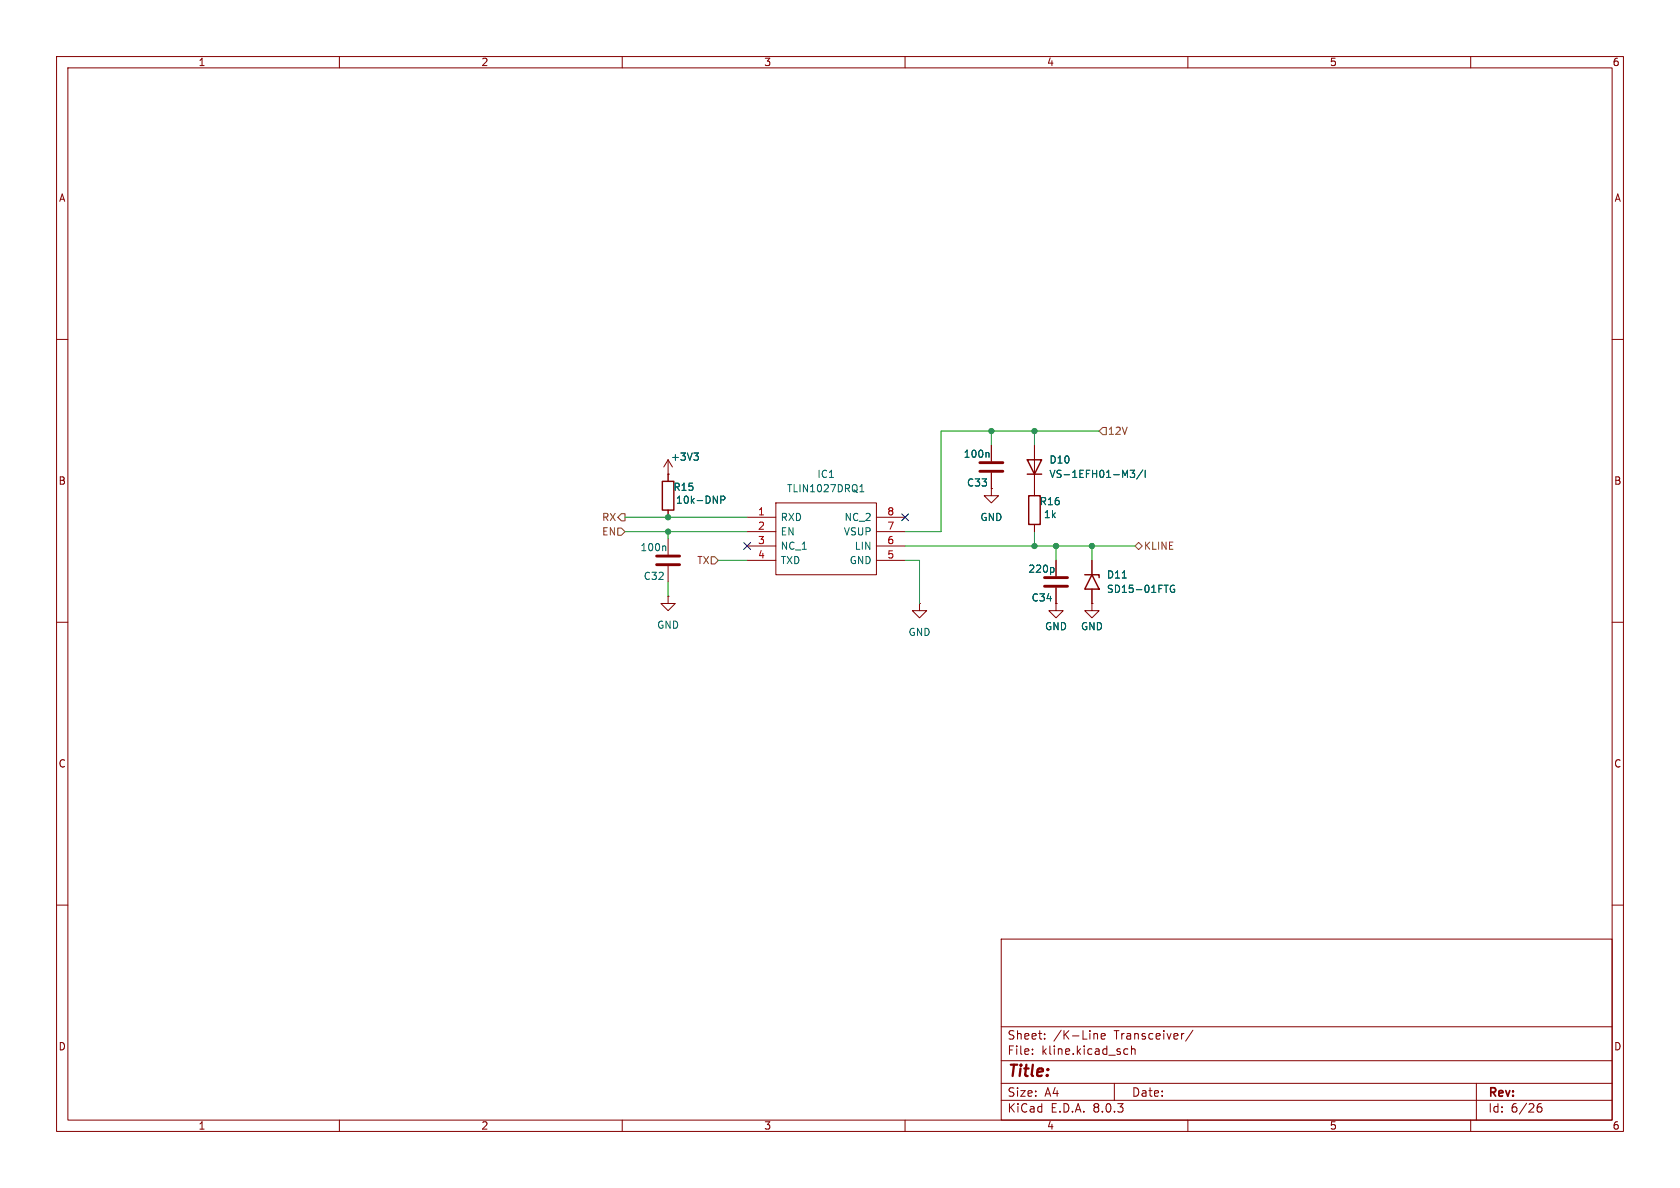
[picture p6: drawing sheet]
<svg xmlns="http://www.w3.org/2000/svg" width="297mm" height="210mm" viewBox="0 0 297 210" stroke-linecap="round" stroke-linejoin="round" font-family="sans-serif">
<g fill="none" stroke="#840000" stroke-width=".18">
<path d="M10 10h277v190h-277zM12 12h273v186h-273zM60 10v2M110 10v2M160 10v2M210 10v2M260 10v2M10 60h2M285 60h2M175.3 78.7v2.8M182.9 78.7v8.9M118.1 83.8h.1"/>
<path d="M118.1 81.3l-.8 1.3M118.1 81.3v3.8M118.1 90.2v1.2M118.1 95.3v2.7M118.1 81.3l.8 1.3M132.1 91.4h5.1M132.1 94h5.1M132.1 96.5h5.1M132.1 99.1h5.1M137.2 88.9h17.7v12.7h-17.7zM154.9 91.4h5.1M154.9 94h5.1"/>
<path d="M154.9 96.5h5.1M154.9 99.1h5.1M175.3 86.4v1.2h1.2l-1.2 1.3-1.3-1.3h1.3M175.3 86.4h.1M175.3 83.6v2.8M182.9 92.7v1.3M186.7 99.1v2.8M193 99.1v2.5M10 110h2M118.1 105.4v1.3h1.3l-1.3 1.3-1.3-1.3h1.3M118.1 105.4h.1M118.1 100.1v2.8"/>
<path d="M162.6 106.7v1.3h1.2l-1.2 1.2-1.3-1.2h1.3M162.6 106.7h.1M186.7 106.7v1.3h1.3l-1.3 1.2-1.3-1.2h1.3M186.7 106.7h.1M186.7 103.9v2.8M193 106.7v1.3h1.3l-1.3 1.2-1.2-1.2h1.2M193 106.7h.1M193 104.1v2.6M285 110h2M10 160h2M285 160h2M177 166h108v32h-108z"/>
<path d="M60 198v2M110 198v2M160 198v2M177 194.5h108M177 191.5h108M177 187.5h108M177 181.5h108M182.5 186.3v.1M182.5 185.5v.1M184.7 183.6v.1M184.7 182.8v.1M193.5 182.8h.5v.9"/>
<path d="M194.7 183.2l.7-.1-.1-.3-.4-.1-.2 .2v.7h.6M197 191.5v3M198.8 186.3h.6M198.8 185.5h.6M200 185.5l.2-.1 .4 .1 .1 .9M200 184.9v1.5M209.2 182.7h.1M210 198v2M210.9 182.1l-1.3 2M260 198v2M261 191.5v6.5M271.7 196l.3-.3h.5l.1 .3v.3l-.3 .3h-.3l-.3-.3"/>
<path d="M272.5 195.1a.6 .6 0 0 0-.8 .6"/>
</g>
<path d="M117.1 85.1h2v5.1h-2zM181.6 81.3h2.5l-1.2 2.5zM181.6 83.8h2.5M181.9 87.6h2v5.1h-2zM191.8 101.6h2.5v.5M193 101.6l1.3 2.5h-2.5z" fill="none" stroke="#840000" stroke-width=".25"/>
<g fill="none" stroke="#006464" stroke-width=".18">
<path d="M174.7 80l.1 .2v.6M117.5 96.5l.2 .2v.7M122.7 80.1h.8l-.5 .5M123.2 80.6l.3 .2v.3l-.3 .3M127.4 88.4l.6-.1 .2-.2-.1-.3-.7-.1v1.3M152 86.9h.7M152 86l.4-.3v1.2M199.8 83.1h.8l-.4 .5 .3 .1v.6l-.2 .1-.5-.1M202 83.1l-1 1.6M202.5 83.1v1.3M186.1 100.3l.2 .3v.3l-.2 .3M198.4 102.2h.7"/>
<path d="M207.6 103.5a.59 .59 0 0 0-.7 .6 .59 .59 0 0 0 .7 .6l.1-.5h-.3"/>
</g>
<path d="M116.1 99.8h4M116.1 98.3h4M173.2 83.3h4.1M173.2 81.8h4.1M184.7 103.6h4M184.7 102.1h4" fill="none" stroke="#840000" stroke-width=".51"/>
<path d="M194.9 75.6h.7v1.2h-.7l-.6-.6zM109.2 93.3h.7l.6 .7-.6 .6h-.7zM109.9 90.8h.6v1.3h-.6l-.7-.7zM125.7 98.4h.7l.6 .7-.6 .6h-.7zM200.7 96.5l.6-.6 .6 .6-.6 .7z" fill="none" stroke="#725600" stroke-width=".18"/>
<g fill="none" stroke="#009600" stroke-width=".18">
<path d="M175.3 76.2v2.5M182.9 76.2v2.5M194.3 76.2h-27.9v17.8h-6.4M110.5 94h21.6M110.5 91.4h21.6M118.1 94v1.3M127 99.1h5.1M160 99.1h2.6v7.6M160 96.5h40.7M182.9 94v2.5M186.7 96.5v2.6M193 96.5v2.6"/>
<path d="M118.1 102.9v2.5"/>
</g>
<path d="M131.5 95.9l1.2 1.2M132.7 95.9l-1.2 1.2M159.4 90.8l1.2 1.2M160.6 90.8l-1.2 1.2" fill="none" stroke="#000084" stroke-width=".18"/>
<g fill="#009600" stroke="#009600" stroke-width=".18">
<circle cx="118.1" cy="94" r=".46"/>
<circle cx="118.1" cy="91.4" r=".46"/>
<circle cx="182.9" cy="76.2" r=".46"/>
<circle cx="175.3" cy="76.2" r=".46"/>
<circle cx="193" cy="96.5" r=".46"/>
<circle cx="182.9" cy="96.5" r=".46"/>
<circle cx="186.7" cy="96.5" r=".46"/>
</g>
<text font-size="2.8" fill="#840000" x="178" y="190.9">Title:</text>
<g font-size="2.1" fill="#840000">
<text x="178" y="184">Sheet:</text>
<text x="186.2" y="184">/K-Line</text>
<text x="197" y="184">Transceiver/</text>
<text x="178" y="186.7">File:</text>
<text x="184.1" y="186.7">kline.kicad_sch</text>
<text x="178" y="196.9">KiCad</text>
<text x="178" y="194.1">Size:</text>
<text x="184.7" y="194.1">A4</text>
<text x="185.7" y="196.9">E.D.A.</text>
<text x="193.3" y="196.9">8.0.3</text>
<text x="200" y="194.1">Date:</text>
<text x="263" y="194.3">Rev:</text>
<text x="263" y="196.9">Id:</text>
<text x="267.1" y="196.9">6/26</text>
</g>
<g font-size="1.8" fill="#840000">
<text x="35" y="11.9">1</text>
<text x="85" y="11.9">2</text>
<text x="135" y="11.9">3</text>
<text x="185" y="11.9">4</text>
<text x="235" y="11.9">5</text>
<text x="285" y="11.9">6</text>
<text x="10.3" y="35.9">A</text>
<text x="285.3" y="35.9">A</text>
<text x="10.3" y="85.9">B</text>
<text x="285.3" y="85.9">B</text>
<text x="10.3" y="135.9">C</text>
<text x="285.3" y="135.9">C</text>
<text x="10.3" y="185.9">D</text>
<text x="285.3" y="185.9">D</text>
<text x="35" y="199.9">1</text>
<text x="85" y="199.9">2</text>
<text x="135" y="199.9">3</text>
<text x="185" y="199.9">4</text>
<text x="235" y="199.9">5</text>
<text x="285" y="199.9">6</text>
</g>
<g font-size="1.8" fill="#725600">
<text x="195.8" y="77.1">12V</text>
<text x="106.3" y="92.3">RX</text>
<text x="106.3" y="94.8">EN</text>
<text x="123.2" y="99.9">TX</text>
<text x="202.1" y="97.4">KLINE</text>
</g>
<g font-size="1.8" fill="#006464">
<text x="118.5" y="81.6">+3V3</text>
<text x="170.3" y="81.1">100n</text>
<text x="185.4" y="82.1">D10</text>
<text x="119" y="87">R15</text>
<text x="119.4" y="89.3">10k-DNP</text>
<text x="139" y="87.2">TLIN1027DRQ1</text>
<text x="144.4" y="84.7">IC1</text>
<text x="170.9" y="86.2">C33</text>
<text x="183.7" y="89.5">R16</text>
<text x="185.4" y="84.7">VS-1EFH01-M3/I</text>
<text x="137.9" y="92.3">RXD</text>
<text x="137.9" y="94.8">EN</text>
<text x="149.1" y="94.8">VSUP</text>
<text x="149.2" y="92.3">NC_2</text>
<text x="173.2" y="92.3">GND</text>
<text x="184.5" y="91.8">1k</text>
<text x="113.1" y="97.6">100n</text>
<text x="137.9" y="97.4">NC_1</text>
<text x="137.9" y="99.9">TXD</text>
<text x="150.1" y="99.9">GND</text>
<text x="151" y="97.4">LIN</text>
<text x="181.7" y="101.4">220p</text>
<text x="113.7" y="102.7">C32</text>
<text x="182.3" y="106.5">C34</text>
<text x="195.6" y="105">SD15-01FTG</text>
<text x="195.6" y="102.5">D11</text>
<text x="116.1" y="111.4">GND</text>
<text x="160.5" y="112.6">GND</text>
<text x="184.7" y="111.6">GND</text>
<text x="191" y="111.6">GND</text>
</g>
<g font-size="1.8" fill="#a90000">
<text x="133.9" y="91.2">1</text>
<text x="133.9" y="93.7">2</text>
<text x="156.8" y="93.7">7</text>
<text x="156.8" y="91.2">8</text>
<text x="133.9" y="96.3">3</text>
<text x="133.9" y="98.8">4</text>
<text x="156.8" y="98.8">5</text>
<text x="156.8" y="96.3">6</text>
</g>
</svg>
